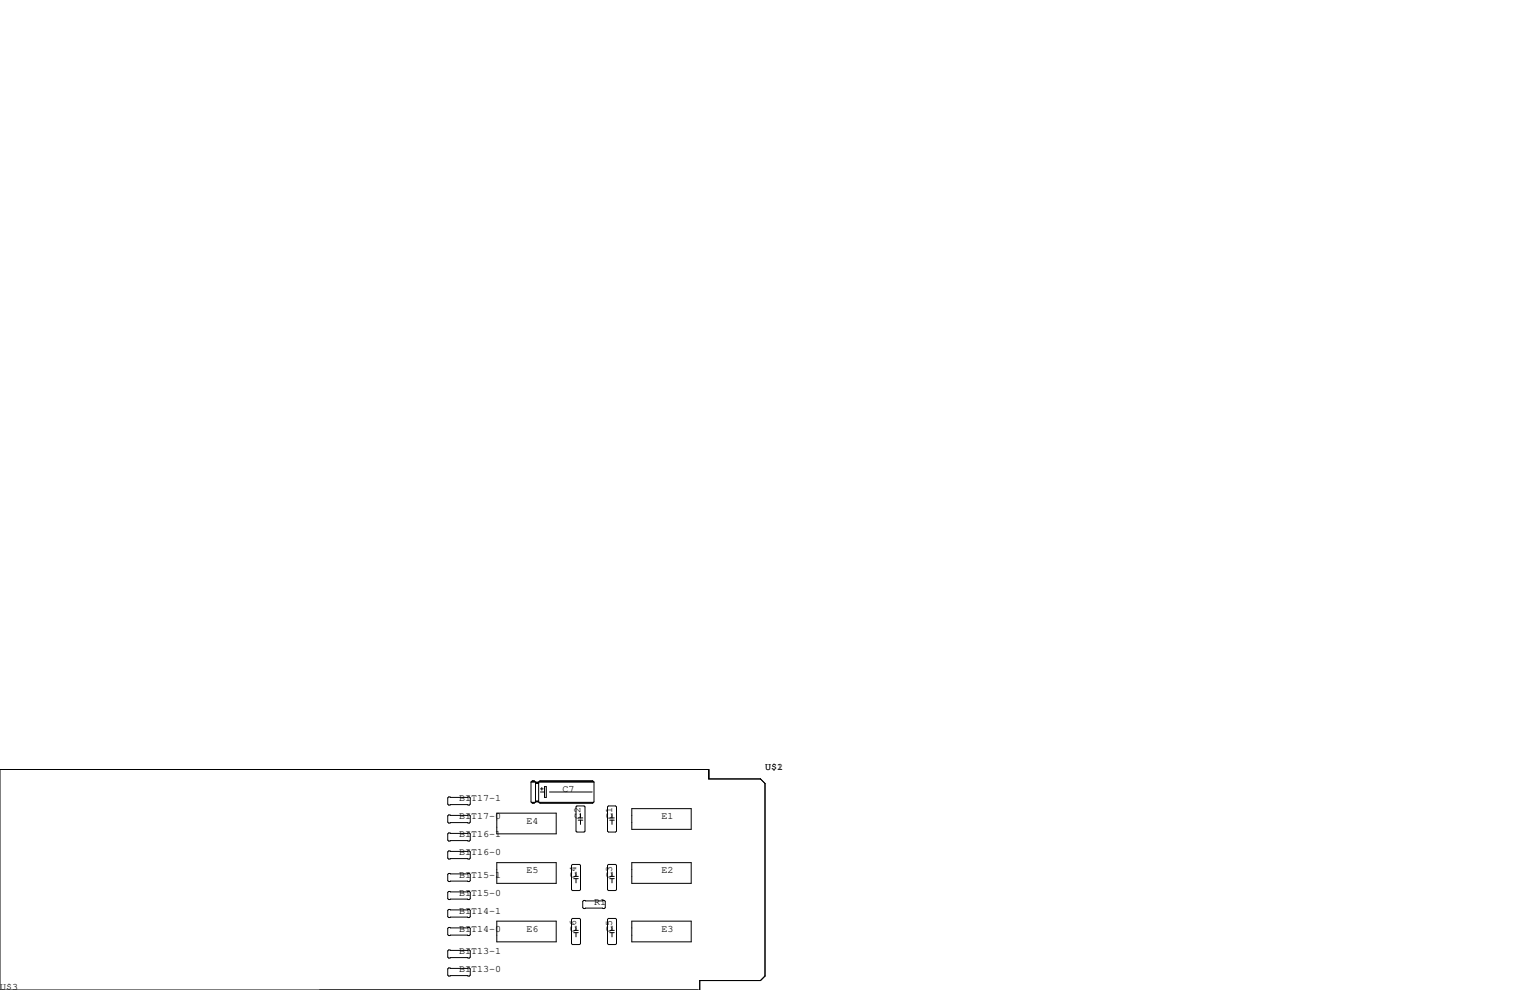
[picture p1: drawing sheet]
<svg xmlns="http://www.w3.org/2000/svg" width="432mm" height="279mm" viewBox="0 0 432 279" stroke-linecap="round" stroke-linejoin="round" font-family="sans-serif">
<g fill="none" stroke="#000" stroke-width=".28">
<path d="M0 217.2h200v2.6h14.6l1.3 1.3v54.4l-1.3 1.2h-17.1v2.7h-197.5zM126.6 224.9h5.9l.2 .3v1.7l-.2 .3h-5.9l-.2-.3v-1.7zM126.6 230h5.9l.2 .3v1.7l-.2 .3h-5.9l-.2-.3v-1.7zM126.6 235.1h5.9l.2 .2v1.8l-.2 .3h-5.9l-.2-.3v-1.8zM140.2 229.5h16.8v5.8h-16.8zM149.9 220.7l.3-.4h.5l.4 .4v5.6M149.9 220.7v5.6l.3 .4h.5l.4-.4M149.9 220.7h17.7M150 226.4h1M150.1 220.6h.8M150.2 220.5h.5M150.2 226.6h.5"/>
<path d="M151.1 221.1h.9M151.1 226.3h.9M151.1 226.1h.9M151.3 220.9h.6M151.3 221h.6M151.3 226.2h.6M152.1 226.4h15.4M152.3 220.6h15.1M152.4 220.5h14.9M152.4 226.6h14.9M152.5 222.6h.8M152.5 223.5h1.2"/>
<path d="M152.9 222.2v.8M153.7 222h.5v3h-.5zM155.1 223.5h12M162.6 227.7l.2-.2h2l.3 .2v6.9l-.3 .2h-2l-.2-.2zM163.2 230.8h1.3M163.2 231.5h1.3M163.8 229.6v1.2M163.8 231.5v1.2M167.6 220.7l-.3-.4h-14.9l-.4 .4v5.6M167.6 220.7v5.6l-.3 .4h-14.9l-.4-.4M171.5 227.7l.2-.2h2l.3 .2v6.9l-.3 .2h-2l-.2-.2zM172.1 230.8h1.3"/>
<path d="M172.1 231.5h1.3M172.7 229.6v1.2M172.7 231.5v1.2M178.3 228.2h16.8v5.9h-16.8zM126.4 246.8l.2-.3h5.9l.2 .3v1.7l-.2 .3h-5.9l-.2-.3zM126.4 251.8l.2-.2h5.9l.2 .2v1.8l-.2 .3h-5.9l-.2-.3zM126.4 256.9l.2-.2h5.9l.2 .2v1.8l-.2 .3h-5.9l-.2-.3zM126.6 240.2h5.9l.2 .2v1.8l-.2 .2h-5.9l-.2-.2v-1.8zM140.2 243.5h16.8v5.8h-16.8zM140.2 260h16.8v5.8h-16.8zM161.3 259.5l.2-.3h2.1l.2 .3v6.8l-.2 .3h-2.1l-.2-.3zM161.5 244h2.1l.2 .2v6.9l-.2 .2h-2.1l-.2-.2v-6.9z"/>
<path d="M161.9 247.3h1.3M161.9 248h1.3M162.6 246.1v1.2M162.6 248v1.2M164.5 254.4l.2-.3h5.9l.2 .3v1.8l-.2 .2h-5.9l-.2-.2zM171.5 259.5l.2-.3h2l.3 .3v6.8l-.3 .3h-2l-.2-.3zM171.7 244h2l.3 .2v6.9l-.3 .2h-2l-.2-.2v-6.9zM172.1 247.3h1.3M172.1 248h1.3M172.7 246.1v1.2M172.7 248v1.2M178.3 243.5h16.8v5.8h-16.8z"/>
<path d="M178.3 260h16.8v5.8h-16.8zM126.4 273.4l.2-.2h5.9l.2 .2v1.8l-.2 .3h-5.9l-.2-.3zM126.4 262l.2-.3h5.9l.2 .3v1.8l-.2 .2h-5.9l-.2-.2zM126.4 268.4l.2-.3h5.9l.2 .3v1.7l-.2 .3h-5.9l-.2-.3zM161.9 262.6h1.3M161.9 263.2h1.3M162.6 261.4v1.2M162.6 263.2v1.2M172.1 262.6h1.3M172.1 263.2h1.3M172.7 261.4v1.2M172.7 263.2v1.2"/>
</g>
<g font-size="2.8">
<text x="215.9" y="217.2">U$1</text>
<text x="215.9" y="217.2">U$2</text>
<text x="129.5" y="226.1">BIT17-1</text>
<text x="158.7" y="223.5">C7</text>
<text x="129.5" y="231.1">BIT17-0</text>
<text x="148.6" y="232.4">E4</text>
<text x="163.8" y="231.1" transform="rotate(-90 163.8 231.1)">C2</text>
<text x="172.7" y="231.1" transform="rotate(-90 172.7 231.1)">C1</text>
<text x="186.7" y="231.1">E1</text>
<text x="129.5" y="236.2">BIT16-1</text>
<text x="129.5" y="241.3">BIT16-0</text>
<text x="129.5" y="247.6">BIT15-1</text>
<text x="148.6" y="246.4">E5</text>
<text x="162.6" y="247.6" transform="rotate(-90 162.6 247.6)">C4</text>
<text x="172.7" y="247.6" transform="rotate(-90 172.7 247.6)">C3</text>
<text x="186.7" y="246.4">E2</text>
<text x="129.5" y="257.8">BIT14-1</text>
<text x="129.5" y="252.7">BIT15-0</text>
<text x="167.6" y="255.3">R1</text>
<text x="129.5" y="262.9">BIT14-0</text>
<text x="148.6" y="262.9">E6</text>
<text x="162.6" y="262.9" transform="rotate(-90 162.6 262.9)">C6</text>
<text x="172.7" y="262.9" transform="rotate(-90 172.7 262.9)">C5</text>
<text x="186.7" y="262.9">E3</text>
<text x="129.5" y="269.2">BIT13-1</text>
<text x="129.5" y="274.3">BIT13-0</text>
<text x="0" y="279.4">U$3</text>
</g>
</svg>
